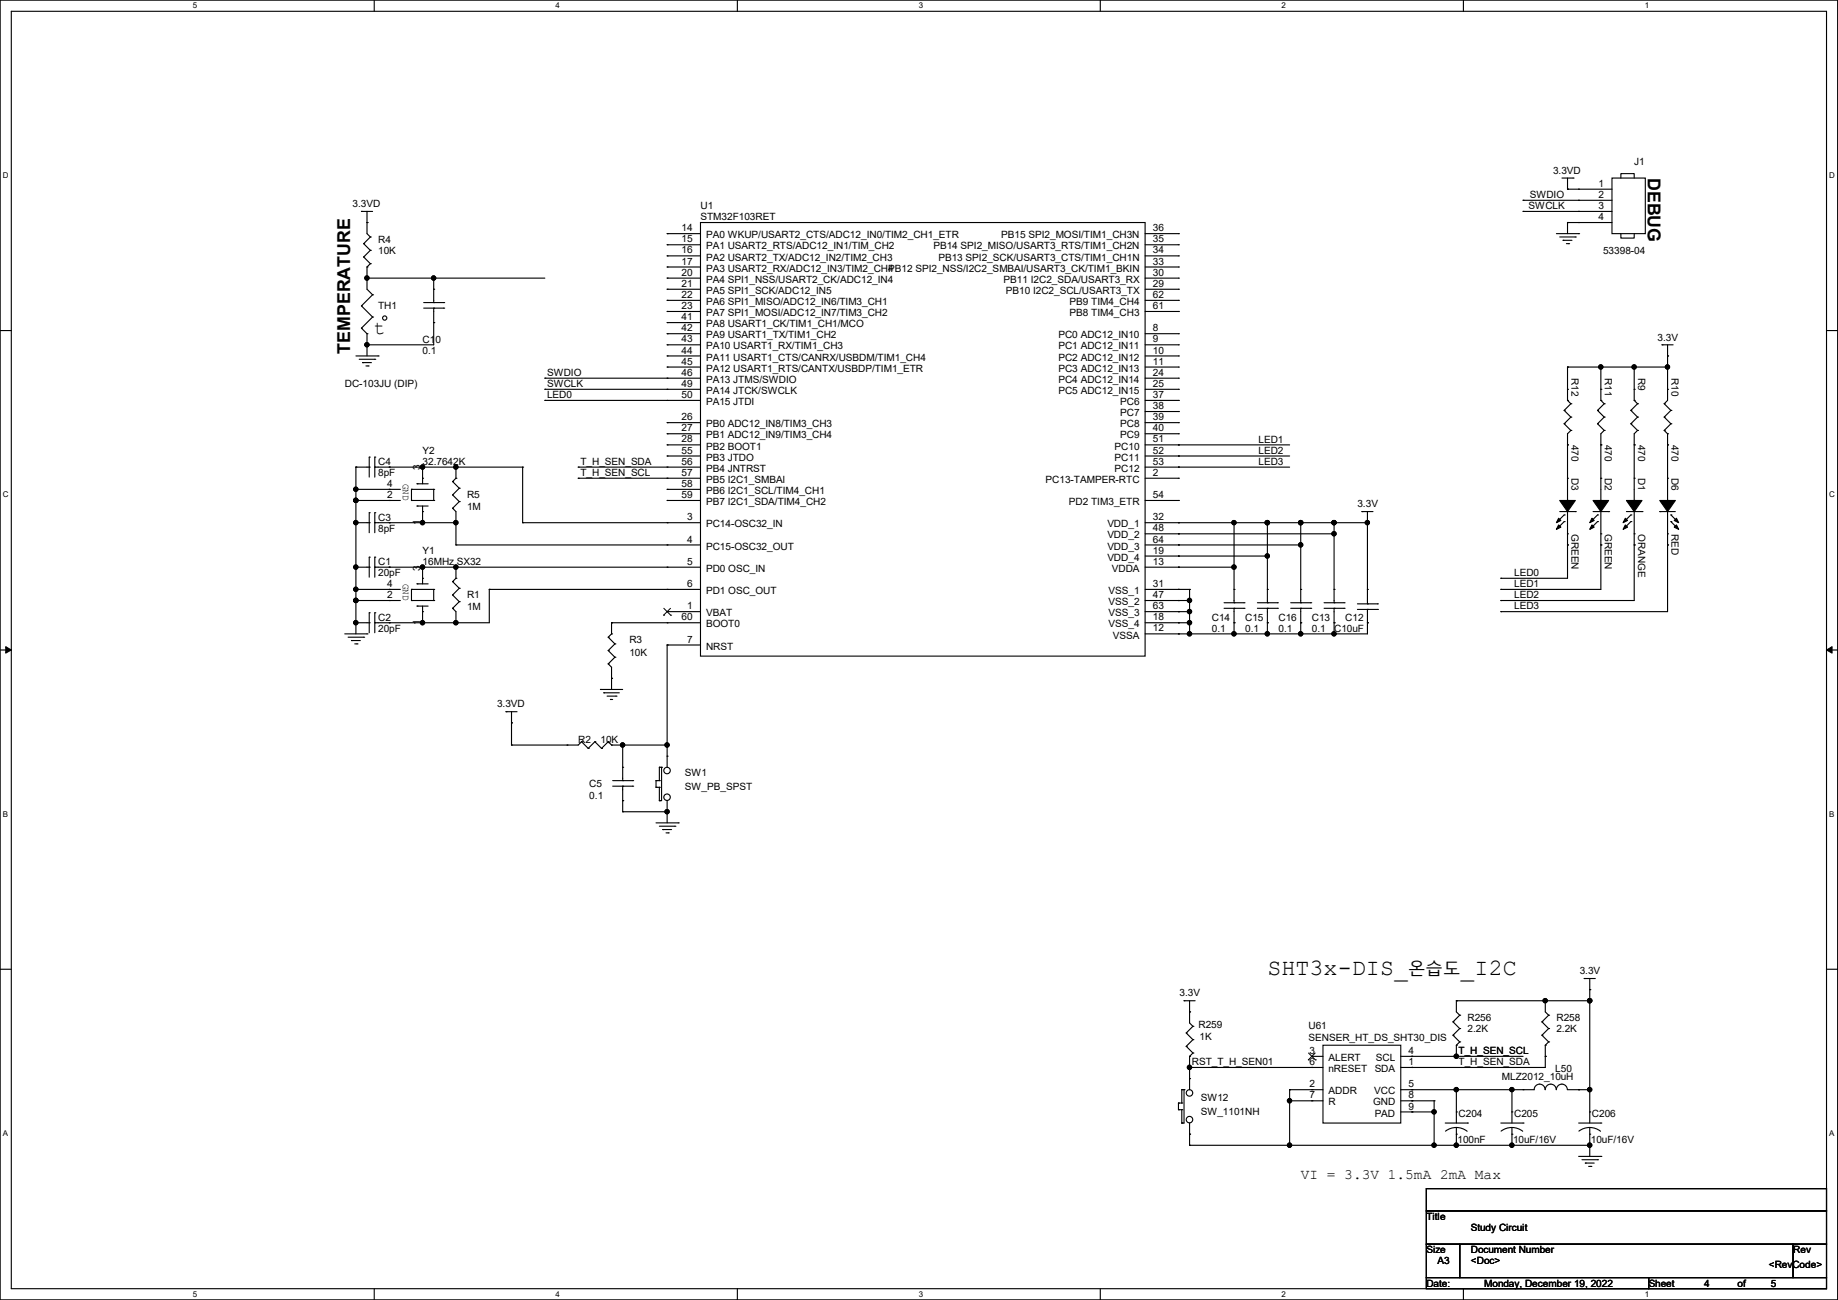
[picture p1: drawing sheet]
# OrCAD Capture schematic STUDY_CIRCUIT_221219.DSN
size A3; title: Study Circuit

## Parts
C1  20pF  [C1608]
C2  20pF  [C1608]
C3  8pF  [C1608]
C4  8pF  [C1608]
C5  0.1  [C1005]
C10  0.1  [C1005]
C12  C10uF  [C2012]
C13  0.1  [C1005]
C14  0.1  [C1005]
C15  0.1  [C1005]
C16  0.1  [C1005]
C204  100nF  [CT_J1608]
C205  10uF/16V  [CT_P2012]
C206  10uF/16V  [CT_P2012]
D1  ORANGE  [LED1608]
D2  GREEN  [LED1608]
D3  GREEN  [LED1608]
D6  RED  [LED1608]
J1  53398-04  [53398-0471]
L50  MLZ2012_10uH  [L2012]
R1  1M  [R1608]
R2  10K  [R1005]
R3  10K  [R1005]
R4  10K  [R1005]
R5  1M  [R1608]
R9  470  [R1608]
R10  470  [R1608]
R11  470  [R1608]
R12  470  [R1608]
R256  2.2K  [R1608]
R258  2.2K  [R1608]
R259  1K  [R1608]
SW1  SW_PB_SPST
SW12  SW_1101NH  [SW_1101NH]
TH1  DC-103JU (DIP)  [THERMISTOR_4MM]
U1  STM32F103RET  [TQFP64_STM32F1-3xB]
U61  SENSER_HT_DS_SHT30_DIS  [DFN8_P0.5]
Y1  16MHz SX32  [X-TAL_SX32]
Y2  32.7642K  [X-TAL_SX32]

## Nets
3.3V: C12.2 C13.1 C14.1 C15.1 C16.1 C206.1 L50.1 R9.2 R10.1 R11.2 R12.2 R256.1 R258.1 R259.1 U1.13(VDDA) U1.19(VDD_4) U1.32(VDD_1) U1.48(VDD_2) U1.64(VDD_3)
3.3VD: J1.1 R2.1 R4.1
GND: C1.1 C2.1 C3.1 C4.1 C5.2 C10.2 J1.4 R3.1 SW1.1 TH1.2 Y1.2(G1) Y1.4(G2) Y2.2(G1) Y2.4(G2)
GNDSE: C204.2 C205.2 C206.2 SW12.1 U61.2(ADDR) U61.7(R) U61.8(GND) U61.9(PAD)
LED0: D3.2(CATHODE) U1.50(PA15_JTDI)
LED1: D2.2(CATHODE) U1.51(PC10)
LED2: D1.2(CATHODE) U1.52(PC11)
LED3: D6.2(CATHODE) U1.53(PC12)
RST_T_H_SEN01: R259.2 SW12.2 U61.6(nRESET)
SWCLK: J1.3 U1.49(PA14_JTCK/SWCLK)
SWDIO: J1.2 U1.46(PA13_JTMS/SWDIO)
T_H_SEN_SCL: R256.2 U1.57(PB5_I2C1_SMBAl) U61.4(SCL)
T_H_SEN_SDA: R258.2 U1.56(PB4_JNTRST) U61.1(SDA)
N15794592: C1.2 R1.2 U1.5(PD0_OSC_IN) Y1.3
N15794616: C2.2 R1.1 U1.6(PD1_OSC_OUT) Y1.1
N15794862: C10.1 R4.2 TH1.1
N16819329: C5.1 R2.2 SW1.2 U1.7(NRST)
N16819984: C4.2 R5.2 U1.3(PC14-OSC32_IN) Y2.3
N16820002: C3.2 R5.1 U1.4(PC15-OSC32_OUT) Y2.1
N16820339: R3.2 U1.60(BOOT0)
N16820798: C12.1 C13.2 C14.2 C15.2 C16.2 U1.12(VSSA) U1.18(VSS_4) U1.31(VSS_1) U1.47(VSS_2) U1.63(VSS_3)
N16823463: D3.1(ANODE) R12.1
N16824108: D2.1(ANODE) R11.1
N16824286: D1.1(ANODE) R9.1
N16824376: D6.1(ANODE) R10.2
N16825196: C204.1 C205.1 L50.2 U61.5(VCC)

Not connected (* = marked no-connect by the designer): U1 1(VBAT)* 2(PC13-TAMPER-RTC) 8(PC0_ADC12_IN10) 9(PC1_ADC12_IN11) 10(PC2_ADC12_IN12) 11(PC3_ADC12_IN13) 14(PA0_WKUP/USART2_CTS/ADC12_IN0/TIM2_CH1_ETR) 15(PA1_USART2_RTS/ADC12_IN1/TIM_CH2) 16(PA2_USART2_TX/ADC12_IN2/TIM2_CH3) 17(PA3_USART2_RX/ADC12_IN3/TIM2_CH4) 20(PA4_SPI1_NSS/USART2_CK/ADC12_IN4) 21(PA5_SPI1_SCK/ADC12_IN5) 22(PA6_SPI1_MISO/ADC12_IN6/TIM3_CH1) 23(PA7_SPI1_MOSI/ADC12_IN7/TIM3_CH2) 24(PC4_ADC12_IN14) 25(PC5_ADC12_IN15) 26(PB0_ADC12_IN8/TIM3_CH3) 27(PB1_ADC12_IN9/TIM3_CH4) 28(PB2_BOOT1) 29(PB10_I2C2_SCL/USART3_TX) 30(PB11_I2C2_SDA/USART3_RX) 33(PB12_SPI2_NSS/I2C2_SMBAl/USART3_CK/TIM1_BKIN) 34(PB13_SPI2_SCK/USART3_CTS/TIM1_CH1N) 35(PB14_SPI2_MISO/USART3_RTS/TIM1_CH2N) 36(PB15_SPI2_MOSI/TIM1_CH3N) 37(PC6) 38(PC7) 39(PC8) 40(PC9) 41(PA8_USART1_CK/TIM1_CH1/MCO) 42(PA9_USART1_TX/TIM1_CH2) 43(PA10_USART1_RX/TIM1_CH3) 44(PA11_USART1_CTS/CANRX/USBDM/TIM1_CH4) 45(PA12_USART1_RTS/CANTX/USBDP/TIM1_ETR) 54(PD2_TIM3_ETR) 55(PB3_JTDO) 58(PB6_I2C1_SCL/TIM4_CH1) 59(PB7_I2C1_SDA/TIM4_CH2) 61(PB8_TIM4_CH3) 62(PB9_TIM4_CH4); U61 3(ALERT)*

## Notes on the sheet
- DEBUG
- TEMPERATURE
- SHT3x-DIS_柯嚼档_I2C
- VI = 3.3V 1.5mA 2mA Max
